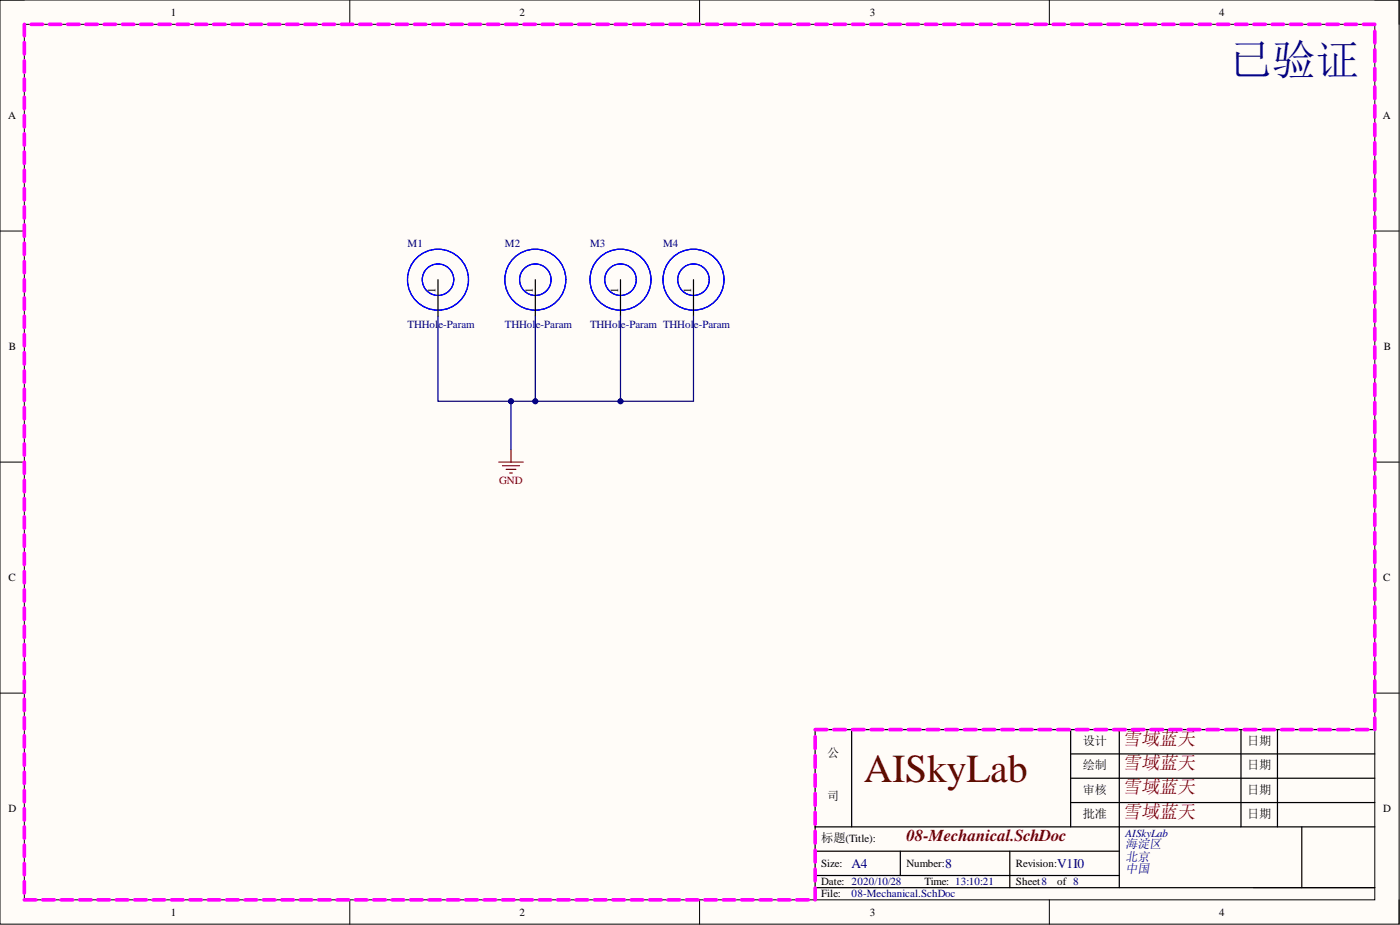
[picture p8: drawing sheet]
<svg xmlns="http://www.w3.org/2000/svg" width="292mm" height="193mm" viewBox="0 0 292 193" stroke-linecap="round" stroke-linejoin="round" font-family="sans-serif">
<path d="M0 0h291.9v192.8h-291.9z" fill-rule="evenodd" fill="#fffcf8"/>
<path d="M0 0h291.9v192.8h-291.9z" fill="none" stroke="#000" stroke-width=".21"/>
<path d="M5.1 5.1h281.7v182.6h-281.7z" fill-rule="evenodd" fill="#fffcf8"/>
<g fill="none" stroke="#000" stroke-width=".21">
<path d="M0 0h5.1M5.1 5.1h281.7v182.6h-281.7zM73 0v5.1M146 0v5.1M218.9 0v5.1M286.8 0h5.1v5.1M0 48.2h5.1M286.8 48.2h5.1M0 96.4h5.1M286.8 96.4h5.1M0 144.6h5.1M286.8 144.6h5.1"/>
<path d="M73 187.7v5.1M146 187.7v5.1M218.9 187.7v5.1M261.5 185.2h25.3M291.9 187.7v5.1"/>
</g>
<g fill="none" stroke="#000" stroke-width=".25">
<path d="M91.4 58.3v7.7M111.7 58.3v7.7M129.5 58.3v7.7M144.7 58.3v7.7M177.7 152.2v20.3M223.4 152.2v20.3M223.4 157.3h63.4M233.5 152.2v33M258.9 152.2v20.3M266.5 152.2v20.3M286.8 152.2h-116.7v35.5M170.1 172.5h116.7"/>
<path d="M170.1 177.6h63.4M187.8 177.6v5M210.7 177.6v7.6M223.4 162.4h63.4M223.4 167.4h63.4M271.6 172.5v12.7M170.1 185.2h116.7M170.1 182.6h63.4"/>
</g>
<g fill="none" stroke="#00f" stroke-width=".25">
<circle cx="91.4" cy="58.3" r="6.4"/>
<circle cx="91.4" cy="58.3" r="3.3"/>
<circle cx="111.7" cy="58.3" r="6.4"/>
<circle cx="111.7" cy="58.3" r="3.3"/>
<circle cx="129.5" cy="58.3" r="6.4"/>
<circle cx="129.5" cy="58.3" r="3.3"/>
<circle cx="144.7" cy="58.3" r="6.4"/>
<circle cx="144.7" cy="58.3" r="3.3"/>
</g>
<path d="M104.1 96.4h5.1M104.8 97.2h3.6M105.6 97.9h2M106.4 98.7h.5M106.6 93.9v2.5" fill="none" stroke="#800000" stroke-width=".25"/>
<path d="M106.6 83.7v10.2" fill="none" stroke="#000080" stroke-width=".25"/>
<circle cx="106.6" cy="83.7" r=".51" fill="#000080"/>
<circle cx="106.6" cy="83.7" r=".51" fill="none" stroke="#000080" stroke-width=".21"/>
<path d="M91.4 66v17.7h53.3v-17.7" fill="none" stroke="#000080" stroke-width=".25"/>
<circle cx="106.6" cy="83.7" r=".51" fill="#000080"/>
<circle cx="106.6" cy="83.7" r=".51" fill="none" stroke="#000080" stroke-width=".21"/>
<circle cx="111.7" cy="83.7" r=".51" fill="#000080"/>
<circle cx="111.7" cy="83.7" r=".51" fill="none" stroke="#000080" stroke-width=".21"/>
<circle cx="129.5" cy="83.7" r=".51" fill="#000080"/>
<circle cx="129.5" cy="83.7" r=".51" fill="none" stroke="#000080" stroke-width=".21"/>
<path d="M111.7 66v17.7" fill="none" stroke="#000080" stroke-width=".25"/>
<circle cx="111.7" cy="83.7" r=".51" fill="#000080"/>
<circle cx="111.7" cy="83.7" r=".51" fill="none" stroke="#000080" stroke-width=".21"/>
<path d="M129.5 66v17.7" fill="none" stroke="#000080" stroke-width=".25"/>
<circle cx="129.5" cy="83.7" r=".51" fill="#000080"/>
<circle cx="129.5" cy="83.7" r=".51" fill="none" stroke="#000080" stroke-width=".21"/>
<g fill="none" stroke="#f0f" stroke-width=".76">
<path d="M5.1 5.1v2.4M5.1 8.9v2.4M5.1 12.7v2.4M5.1 16.5v2.4M6.5 5.1h2.4M10.3 5.1h2.4M14.1 5.1h2.4M17.9 5.1h2.4M21.7 5.1h2.4M25.5 5.1h2.4M29.4 5.1h2.3M33.2 5.1h2.3"/>
<path d="M37 5.1h2.3M40.8 5.1h2.4M44.6 5.1h2.4M48.4 5.1h2.4M52.2 5.1h2.4M56 5.1h2.4M59.8 5.1h2.4M63.6 5.1h2.4M67.4 5.1h2.4M71.2 5.1h2.4M75 5.1h2.4M78.8 5.1h2.4"/>
<path d="M82.7 5.1h2.3M86.5 5.1h2.3M90.3 5.1h2.4M94.1 5.1h2.4M97.9 5.1h2.4M101.7 5.1h2.4M105.5 5.1h2.4M109.3 5.1h2.4M113.1 5.1h2.4M116.9 5.1h2.4M120.7 5.1h2.4M124.5 5.1h2.4"/>
<path d="M128.3 5.1h2.4M132.2 5.1h2.3M136 5.1h2.3M139.8 5.1h2.4M143.6 5.1h2.4M147.4 5.1h2.4M151.2 5.1h2.4M155 5.1h2.4M158.8 5.1h2.4M162.6 5.1h2.4M166.4 5.1h2.4M170.2 5.1h2.4"/>
<path d="M174 5.1h2.4M177.8 5.1h2.4M181.7 5.1h2.3M185.5 5.1h2.3M189.3 5.1h2.4M193.1 5.1h2.4M196.9 5.1h2.4M200.7 5.1h2.4M204.5 5.1h2.4M208.3 5.1h2.4M212.1 5.1h2.4M215.9 5.1h2.4"/>
<path d="M219.7 5.1h2.4M223.5 5.1h2.4M227.3 5.1h2.4M231.2 5.1h2.3M235 5.1h2.3M238.8 5.1h2.3M242.6 5.1h2.4M246.4 5.1h2.4M250.2 5.1h2.4M254 5.1h2.4M257.8 5.1h2.4M261.6 5.1h2.4"/>
<path d="M265.4 5.1h2.4M269.2 5.1h2.4M273 5.1h2.4M276.8 5.1h2.4M280.7 5.1h2.3M284.5 5.1h2.3M286.8 6.5v2.5M286.8 10.4v2.4M286.8 14.3v2.4M286.8 18.2v2.4M5.1 20.3v2.4M5.1 24.1v2.4"/>
<path d="M5.1 27.9v2.4M5.1 31.7v2.4M5.1 35.5v2.4M5.1 39.3v2.4M286.8 22v2.4M286.8 25.9v2.4M286.8 29.8v2.4M286.8 33.6v2.5M286.8 37.5v2.4M5.1 43.1v2.4M5.1 46.9v2.4M5.1 50.7v2.4"/>
<path d="M5.1 54.5v2.4M5.1 58.3v2.4M286.8 41.4v2.4M286.8 45.3v2.4M286.8 49.1v2.4M286.8 53v2.4M286.8 56.9v2.4M5.1 62.2v2.3M5.1 66v2.3M5.1 69.8v2.3M5.1 73.6v2.3M5.1 77.4v2.4"/>
<path d="M286.8 60.7v2.5M286.8 64.6v2.4M286.8 68.5v2.4M286.8 72.4v2.4M286.8 76.2v2.4M5.1 81.2v2.4M5.1 85v2.4M5.1 88.8v2.4M5.1 92.6v2.4M5.1 96.4v2.4M286.8 80.1v2.4M286.8 84v2.4"/>
<path d="M286.8 87.8v2.5M286.8 91.7v2.4M286.8 95.6v2.4M286.8 99.5v2.4M5.1 100.2v2.4M5.1 104v2.4M5.1 107.8v2.4M5.1 111.6v2.4M5.1 115.4v2.4M5.1 119.2v2.4M286.8 103.3v2.5M286.8 107.2v2.4"/>
<path d="M286.8 111.1v2.4M286.8 114.9v2.5M286.8 118.8v2.4M5.1 123v2.4M5.1 126.8v2.4M5.1 130.6v2.4M5.1 134.4v2.4M5.1 138.3v2.3M286.8 122.7v2.4M286.8 126.6v2.4M286.8 130.4v2.5M286.8 134.3v2.4"/>
<path d="M286.8 138.2v2.4M5.1 142.1v2.3M5.1 145.9v2.3M5.1 149.7v2.3M5.1 153.5v2.4M5.1 157.3v2.4M170.1 153.7v2.5M170.1 157.6v2.5M170.1 152.2h2.4M174 152.2h2.4M177.9 152.2h2.4M181.8 152.2h2.4"/>
<path d="M185.6 152.2h2.5M189.5 152.2h2.5M193.4 152.2h2.5M197.3 152.2h2.5M201.2 152.2h2.4M205.1 152.2h2.4M209 152.2h2.4M212.9 152.2h2.4M216.8 152.2h2.4M220.7 152.2h2.4M224.6 152.2h2.4M228.5 152.2h2.4"/>
<path d="M232.3 152.2h2.5M236.2 152.2h2.5M240.1 152.2h2.5M244 152.2h2.5M247.9 152.2h2.5M251.8 152.2h2.4M255.7 152.2h2.4M259.6 152.2h2.4M263.5 152.2h2.4M267.4 152.2h2.4M271.3 152.2h2.4M275.2 152.2h2.4"/>
<path d="M279.1 152.2h2.4M282.9 152.2h2.5M286.8 142v2.5M286.8 145.9v2.4M286.8 149.8v2.4M5.1 161.1v2.4M5.1 164.9v2.4M5.1 168.7v2.4M5.1 172.5v2.4M5.1 176.3v2.4M170.1 161.6v2.4M170.1 165.5v2.5"/>
<path d="M170.1 169.5v2.4M170.1 173.4v2.5M170.1 177.4v2.4M5.1 180.1v2.4M5.1 183.9v2.4M5.1 187.7h2.4M8.9 187.7h2.4M12.8 187.7h2.4M16.6 187.7h2.4M20.4 187.7h2.4M24.3 187.7h2.4M28.1 187.7h2.4"/>
<path d="M31.9 187.7h2.4M35.8 187.7h2.4M39.6 187.7h2.4M43.4 187.7h2.5M47.3 187.7h2.4M51.1 187.7h2.4M55 187.7h2.4M58.8 187.7h2.4M62.6 187.7h2.4M66.5 187.7h2.4M70.3 187.7h2.4M74.2 187.7h2.3"/>
<path d="M78 187.7h2.4M81.8 187.7h2.4M85.7 187.7h2.4M89.5 187.7h2.4M93.3 187.7h2.4M97.2 187.7h2.4M101 187.7h2.4M104.8 187.7h2.4M108.7 187.7h2.4M112.5 187.7h2.4M116.4 187.7h2.4M120.2 187.7h2.4"/>
<path d="M124 187.7h2.4M127.9 187.7h2.4M131.7 187.7h2.4M135.5 187.7h2.4M139.4 187.7h2.4M143.2 187.7h2.4M147.1 187.7h2.3M150.9 187.7h2.4M154.7 187.7h2.4M158.6 187.7h2.4M162.4 187.7h2.4M166.2 187.7h2.4"/>
<path d="M170.1 181.3v2.5M170.1 185.3v2.4"/>
</g>
<text font-size="9" fill="#000080" x="256.4" y="15.6">已验证</text>
<text font-size="8.3" fill="#5b0f00" x="180.2" y="163.1">AISkyLab</text>
<g font-size="3.9" fill="#800000">
<text x="234.3" y="155.3">雪域蓝天</text>
<text x="234.3" y="160.4">雪域蓝天</text>
<text x="234.3" y="165.5">雪域蓝天</text>
<text x="234.3" y="170.6">雪域蓝天</text>
</g>
<text font-size="3.5" fill="#800000" x="189.1" y="175.5">08-Mechanical.SchDoc</text>
<g font-size="2.8" fill="#000080">
<text x="177.7" y="181">A4</text>
<text x="197.2" y="181">8</text>
<text x="220.6" y="181">V1I0</text>
</g>
<g font-size="2.6" fill="#000080">
<text x="234.8" y="177">海淀区</text>
<text x="234.8" y="179.5">北京</text>
<text x="234.8" y="182.1">中国</text>
</g>
<g font-size="2.5">
<text x="225.9" y="155.4">设计</text>
<text x="260.2" y="155.4">日期</text>
<text x="172.6" y="158">公</text>
<text x="225.9" y="160.5">绘制</text>
<text x="260.2" y="160.5">日期</text>
<text x="172.6" y="166.8">司</text>
<text x="225.9" y="165.6">审核</text>
<text x="260.2" y="165.6">日期</text>
<text x="225.9" y="170.6">批准</text>
<text x="260.2" y="170.6">日期</text>
<text x="171.3" y="175.7">标题(Title):</text>
</g>
<g font-size="2.3">
<text x="35.6" y="3.3">1</text>
<text x="108.4" y="3.3">2</text>
<text x="181.5" y="3.3">3</text>
<text x="254.3" y="3.3">4</text>
<text x="1.7" y="24.9">A</text>
<text x="288.5" y="24.9">A</text>
<text x="90.9" y="61.2" transform="rotate(-90 90.9 61.2)">1</text>
<text x="111.2" y="61.2" transform="rotate(-90 111.2 61.2)">1</text>
<text x="129" y="61.2" transform="rotate(-90 129 61.2)">1</text>
<text x="144.2" y="61.2" transform="rotate(-90 144.2 61.2)">1</text>
<text x="1.9" y="73.1">B</text>
<text x="288.7" y="73.1">B</text>
<text x="1.8" y="121.3">C</text>
<text x="288.6" y="121.3">C</text>
<text x="1.8" y="169.5">D</text>
<text x="288.6" y="169.5">D</text>
<text x="171.3" y="180.9">Size:</text>
<text x="171.3" y="184.7">Date: 2020/10/28</text>
<text x="189.1" y="180.9">Number:</text>
<text x="192.9" y="184.7">Time: 13:10:21</text>
<text x="212" y="180.9">Revision:</text>
<text x="212" y="184.7">Sheet8</text>
<text x="220.6" y="184.7">of 8</text>
<text x="35.6" y="191">1</text>
<text x="108.4" y="191">2</text>
<text x="171.3" y="187.2">File:</text>
<text x="181.5" y="191">3</text>
<text x="254.3" y="191">4</text>
</g>
<g font-size="2.3" fill="#000080">
<text x="85" y="51.5">M1</text>
<text x="105.3" y="51.5">M2</text>
<text x="123.1" y="51.5">M3</text>
<text x="138.3" y="51.5">M4</text>
<text x="85" y="68.5">THHol</text>
<text x="91.5" y="68.5">e-Param</text>
<text x="105.3" y="68.5">THHol</text>
<text x="111.8" y="68.5">e-Param</text>
<text x="123.1" y="68.5">THHol</text>
<text x="129.6" y="68.5">e-Param THHol</text>
<text x="144.8" y="68.5">e-Param</text>
<text x="234.8" y="174.5">AISkyLab</text>
<text x="177.7" y="187.2">08-Mechanical.SchDoc</text>
</g>
<text font-size="2.3" fill="#800000" x="104.2" y="101">GND</text>
</svg>
